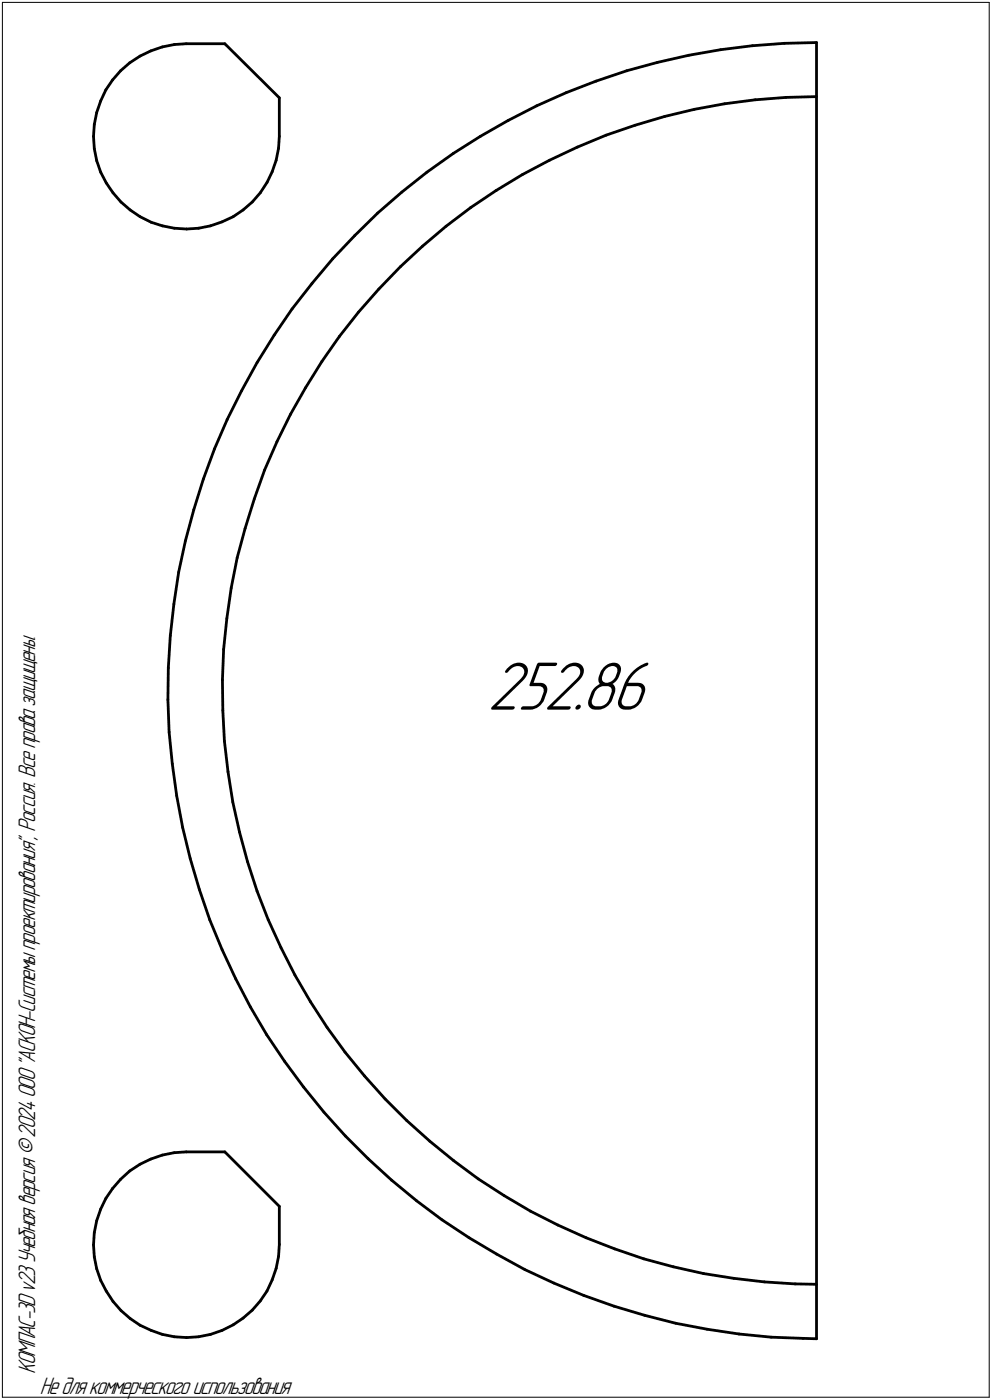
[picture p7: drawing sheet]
<svg xmlns="http://www.w3.org/2000/svg" width="211mm" height="298mm" viewBox="0 0 211 298" stroke-linecap="round" stroke-linejoin="round" font-family="sans-serif">
<g fill="none" stroke="#000" stroke-width=".59">
<path d="M22.5 19.1l-1.1 2.4zM24 17l-1.5 2.1zM25.7 15.1l1.9-1.7zM25.7 15.1l-1.7 1.9zM27.6 13.4l2.2-1.5zM29.8 11.9l2.3-1.1zM32.1 10.8l2.4-.8zM34.5 10l2.6-.5zM37.1 9.5l2.5-.2zM39.6 9.3h8.2zM47.8 9.3l11.6 11.5zM120.5 19.7l6.3-2.4z"/>
<path d="M126.8 17.3l6.5-2.2zM133.3 15.1l6.6-1.8zM139.9 13.3l6.7-1.5zM146.6 11.8l6.7-1.2zM153.3 10.6l6.8-.9zM160.1 9.7l6.8-.5zM166.9 9.2l6.8-.1zM173.7 9.1v276zM19.9 29l.2 2.7zM20.1 26.5l-.2 2.5zM20.1 31.7l.5 2.5zM20.6 24l-.5 2.5z"/>
<path d="M20.6 34.2l.8 2.5zM21.4 21.5l-.8 2.5zM21.4 36.7l1.2 2.2zM22.6 38.9l1.4 2.2zM56.8 38.9l-1.4 2.2zM57.9 36.6l-1.1 2.3zM58.8 34.1l-.9 2.5zM59.3 31.6l-.5 2.5zM59.4 20.8v8.2zM59.4 29l-.1 2.6zM90.8 36.7l5.6-4zM96.4 32.7l5.8-3.7z"/>
<path d="M102.2 29l5.9-3.3zM108.1 25.7l6.1-3.2zM111.2 37.2l5.7-3.1zM114.2 22.5l6.3-2.8zM116.9 34.1l6-2.8zM122.9 31.3l6-2.5zM128.9 28.8l6.2-2.1zM135.1 26.7l6.3-1.9zM141.4 24.8l6.3-1.5zM147.7 23.3l6.5-1.2zM154.2 22.1l6.5-.8zM160.7 21.3l6.5-.6z"/>
<path d="M167.2 20.7l6.5-.1zM24 41.1l1.7 1.9zM25.7 43l2 1.7zM27.7 44.7l2.1 1.4zM29.8 46.1l2.4 1.2zM32.2 47.3l2.3 .8zM34.5 48.1l2.6 .5zM37.1 48.6l2.6 .2zM39.7 48.8l2.5-.2zM42.2 48.6l2.6-.5zM44.8 48.1l2.4-.9zM47.2 47.2l2.4-1.1z"/>
<path d="M49.6 46.1l2.1-1.4zM51.7 44.7l2-1.7zM55.4 41.1l-1.7 1.9zM70.8 55.1l-4.4 5.3zM75.4 50.2l4.9-4.8zM75.4 50.2l-4.6 4.9zM80.3 45.4l5.2-4.5zM85.2 56.8l4.7-4.4zM85.2 56.8l-4.6 4.8zM85.5 40.9l5.3-4.2zM89.9 52.4l5-4.2zM94.9 48.2l5.3-4z"/>
<path d="M100.2 44.2l5.4-3.6zM105.6 40.6l5.6-3.4zM54.7 77.2l-3.3 6zM58.3 71.4l-3.6 5.8zM62.1 65.8l-3.8 5.6zM66.4 60.4l-4.3 5.4zM68.5 77l-3.5 5.5zM72.2 71.6l-3.7 5.4zM76.3 66.5l-4.1 5.1zM80.6 61.6l-4.3 4.9zM45.6 95.6l-2.3 6.4zM48.3 89.3l-2.7 6.3z"/>
<path d="M51.4 83.2l-3.1 6.1zM58.9 94.1l-2.6 6zM61.8 88.2l-2.9 5.9zM65 82.5l-3.2 5.7zM39.5 115.1l-1.5 6.7zM41.2 108.5l-1.7 6.6zM43.3 102l-2.1 6.5zM50.5 118.8l-1.3 6.4zM52.2 112.5l-1.7 6.3zM54.1 106.3l-1.9 6.2zM56.3 100.1l-2.2 6.2zM36.2 135.4l-.4 6.8z"/>
<path d="M37 128.6l-.8 6.8zM38 121.8l-1 6.8zM47.6 138.3l-.3 6.5zM48.3 131.7l-.7 6.6zM49.2 125.2l-.9 6.5zM35.7 149l.3 6.9zM35.8 142.2l-.1 6.8zM36 155.9l.7 6.7zM47.3 144.8l.1 6.5zM47.4 151.3l.4 6.5zM47.8 157.8l.7 6.5zM36.7 162.6l.9 6.8z"/>
<path d="M37.6 169.4l1.3 6.8zM38.9 176.2l1.6 6.6zM48.5 164.3l1 6.5zM49.5 170.8l1.5 6.4zM51 177.2l1.7 6.3zM40.5 182.8l1.9 6.6zM42.4 189.4l2.2 6.4zM44.6 195.8l2.6 6.4zM52.7 183.5l2 6.2zM54.7 189.7l2.4 6.1zM57.1 195.8l2.7 6zM47.2 202.2l2.9 6.2z"/>
<path d="M50.1 208.4l3.2 6zM53.3 214.4l3.4 5.9zM59.8 201.8l2.9 5.8zM62.7 207.6l3.3 5.7zM66 213.3l3.6 5.5zM69.6 218.8l3.8 5.2zM56.7 220.3l3.8 5.7zM60.5 226l4.1 5.5zM64.6 231.5l4.3 5.3zM68.9 236.8l4.6 5.1zM73.4 224l4.2 5.1zM77.6 229.1l4.4 4.9z"/>
<path d="M82 234l4.5 4.6zM86.5 238.6l4.9 4.4zM20.6 259.9l-.5 2.6zM21.4 257.5l-.8 2.4zM22.5 255.2l-1.1 2.3zM24 253.1l-1.5 2.1zM25.7 251.1l1.9-1.8zM25.7 251.1l-1.7 2zM27.6 249.3l2.2-1.4zM29.8 247.9l2.3-1.1zM32.1 246.8l2.4-.8zM34.5 246l2.6-.6z"/>
<path d="M37.1 245.4l2.5-.1zM39.6 245.3h8.2zM47.8 245.3l11.6 11.6zM59.4 256.9v8.1zM73.5 241.9l4.8 4.8zM78.3 246.7l5 4.6zM83.3 251.3l5.3 4.4zM88.6 255.7l5.5 4.1zM91.4 243l5.1 4.1zM94.1 259.8l5.7 3.8zM96.5 247.1l5.3 3.9zM101.8 251l5.5 3.6z"/>
<path d="M107.3 254.6l5.6 3.3zM112.9 257.9l5.8 3zM19.9 265.1l.2 2.5zM20.1 262.5l-.2 2.6zM20.1 267.6l.5 2.6zM20.6 270.2l.8 2.4zM21.4 272.6l1.2 2.3zM22.6 274.9l1.4 2.2zM24 277.1l1.7 2zM25.7 279.1l2 1.7zM55.4 277l-1.7 2zM56.8 274.9l-1.4 2.1z"/>
<path d="M57.9 272.5l-1.1 2.4zM58.8 270.1l-.9 2.4zM59.3 267.5l-.5 2.6zM59.4 265l-.1 2.5zM99.8 263.6l5.9 3.4zM105.7 267l6 3.3zM111.7 270.3l6.2 2.9zM117.9 273.2l6.3 2.6zM118.7 260.9l6 2.7zM124.2 275.8l6.4 2.3zM124.7 263.6l6.1 2.3zM130.6 278.1l6.6 2z"/>
<path d="M130.8 265.9l6.2 2.2zM137 268.1l6.3 1.6zM143.3 269.7l6.4 1.5zM149.7 271.2l6.4 1zM156.1 272.2l6.5 .8zM162.6 273l6.6 .4zM169.2 273.4l4.5 .1zM27.7 280.8l2.1 1.4zM29.8 282.2l2.4 1.1zM32.2 283.3l2.3 .8zM34.5 284.1l2.6 .5zM37.1 284.6l2.6 .2z"/>
<path d="M39.7 284.8l2.5-.2zM42.2 284.6l2.6-.5zM44.8 284.1l2.4-.8zM47.2 283.3l2.4-1.2zM49.6 282.1l2.1-1.4zM51.7 280.7l2-1.7zM137.2 280.1l6.6 1.7zM143.8 281.8l6.7 1.2zM150.5 283l6.7 1.1zM157.2 284.1l6.9 .6zM164.1 284.7l6.8 .3zM170.9 285l2.8 .1z"/>
</g>
<path d="M103.6 139.9h36.5zM103.6 140h36.5zM103.6 140h36.5zM103.6 140.1h36.5zM103.6 140.2h36.5zM103.6 140.3h36.5zM103.6 140.4h36.5zM103.6 140.5h36.5zM103.6 140.5h36.5zM103.6 140.6h36.5zM103.6 140.7h36.5zM103.6 140.8h36.5zM103.6 140.9h36.5zM103.6 141h36.5zM103.6 141.1h36.5zM103.6 141.1h36.5zM103.6 141.2h36.5zM103.6 141.3h36.5zM103.6 141.4h36.5zM103.6 141.5h36.5zM103.6 141.6h36.5zM103.6 141.6h36.5zM103.6 141.7h36.5zM103.6 141.8h36.5zM103.6 141.9h36.5zM103.6 142h36.5zM103.6 142.1h36.5zM103.6 142.2h36.5zM103.6 142.2h36.5zM103.6 142.3h36.5zM103.6 142.4h36.5zM103.6 142.5h36.5zM103.6 142.6h36.5zM103.6 142.7h36.5zM103.6 142.7h36.5zM103.6 142.8h36.5zM103.6 142.9h36.5zM103.6 143h36.5zM103.6 143.1h36.5zM103.6 143.2h36.5zM103.6 143.3h36.5zM103.6 143.3h36.5zM103.6 143.4h36.5zM103.6 143.5h36.5zM103.6 143.6h36.5zM103.6 143.7h36.5zM103.6 143.8h36.5zM103.6 143.8h36.5zM103.6 143.9h36.5zM103.6 144h36.5zM103.6 144.1h36.5zM103.6 144.2h36.5zM103.6 144.3h36.5zM103.6 144.4h36.5zM103.6 144.4h36.5zM103.6 144.5h36.5zM103.6 144.6h36.5zM103.6 144.7h36.5zM103.6 144.8h36.5zM103.6 144.9h36.5zM103.6 144.9h36.5zM103.6 145h36.5zM103.6 145.1h36.5zM103.6 145.2h36.5zM103.6 145.3h36.5zM103.6 145.4h36.5zM103.6 145.5h36.5zM103.6 145.5h36.5zM103.6 145.6h36.5zM103.6 145.7h36.5zM103.6 145.8h36.5zM103.6 145.9h36.5zM103.6 146h36.5zM103.6 146h36.5zM103.6 146.1h36.5zM103.6 146.2h36.5zM103.6 146.3h36.5zM103.6 146.4h36.5zM103.6 146.5h36.5zM103.6 146.6h36.5zM103.6 146.6h36.5zM103.6 146.7h36.5zM103.6 146.8h36.5zM103.6 146.9h36.5zM103.6 147h36.5zM103.6 147.1h36.5zM103.6 147.2h36.5zM103.6 147.2h36.5zM103.6 147.3h36.5zM103.6 147.4h36.5zM103.6 147.5h36.5zM103.6 147.6h36.5zM103.6 147.7h36.5zM103.6 147.7h36.5zM103.6 147.8h36.5zM103.6 147.9h36.5zM103.6 148h36.5zM103.6 148.1h36.5zM103.6 148.2h36.5zM103.6 148.3h36.5zM103.6 148.3h36.5zM103.6 148.4h36.5zM103.6 148.5h36.5zM103.6 148.6h36.5zM103.6 148.7h36.5zM103.6 148.8h36.5zM103.6 148.8h36.5zM103.6 148.9h36.5zM103.6 149h36.5zM103.6 149.1h36.5zM103.6 149.2h36.5zM103.6 149.3h36.5zM103.6 149.4h36.5zM103.6 149.4h36.5zM103.6 149.5h36.5zM103.6 149.6h36.5zM103.6 149.7h36.5zM103.6 149.8h36.5zM103.6 149.9h36.5zM103.6 149.9h36.5zM103.6 150h36.5zM103.6 150.1h36.5zM103.6 150.2h36.5zM103.6 150.3h36.5zM103.6 150.4h36.5zM103.6 150.5h36.5zM103.6 150.5h36.5zM103.6 150.6h36.5zM103.6 150.7h36.5zM103.6 150.8h36.5zM103.6 150.9h36.5zM103.6 151h36.5zM103.6 151h36.5zM103.6 151.1h36.5zM103.6 151.2h36.5zM103.6 151.3h36.5zM103.6 151.4h36.5zM103.6 151.5h36.5zM103.6 151.6h36.5zM103.6 151.6h36.5zM103.6 151.7h36.5zM103.6 151.8h36.5zM103.6 151.9h36.5zM103.6 152h36.5zM103.6 152.1h36.5zM103.6 152.1h36.5zM103.6 152.2h36.5zM103.6 152.3h36.5zM103.6 152.4h36.5zM103.6 152.5h36.5zM103.6 152.6h36.5zM103.6 152.7h36.5zM103.6 152.7h36.5zM103.6 152.8h36.5zM103.6 152.9h36.5zM103.6 153h36.5zM103.6 153.1h36.5zM103.6 153.2h36.5zM103.6 153.2h36.5zM103.6 153.3h36.5zM103.6 153.4h36.5zM103.6 153.5h36.5zM103.6 153.6h36.5zM103.6 153.7h36.5zM103.6 153.8h36.5zM103.6 153.8h36.5zM103.6 153.9h36.5zM103.6 154h36.5zM103.6 154.1h36.5z" fill="#fff" stroke="#fff" stroke-width=".21"/>
<path d="M.5 .5v297zM.5 .5h210zM210.5 .5v297zM.5 297.5h210z" fill="none" stroke="#000" stroke-width=".21"/>
<text font-size="15.6" x="103.7" y="151.1">252.86</text>
<g font-size="5.4">
<text x="7.5" y="292.5" transform="rotate(-90 7.5 292.5)">КОМПАС-3Dv23Учебнаяверсия©2024ООО&quot;АСКОН-Системыпроектирования&quot;, Россия. Всеправазащищены.</text>
<text x="8.5" y="296.7">Недлякоммерческогоиспользования</text>
</g>
</svg>
